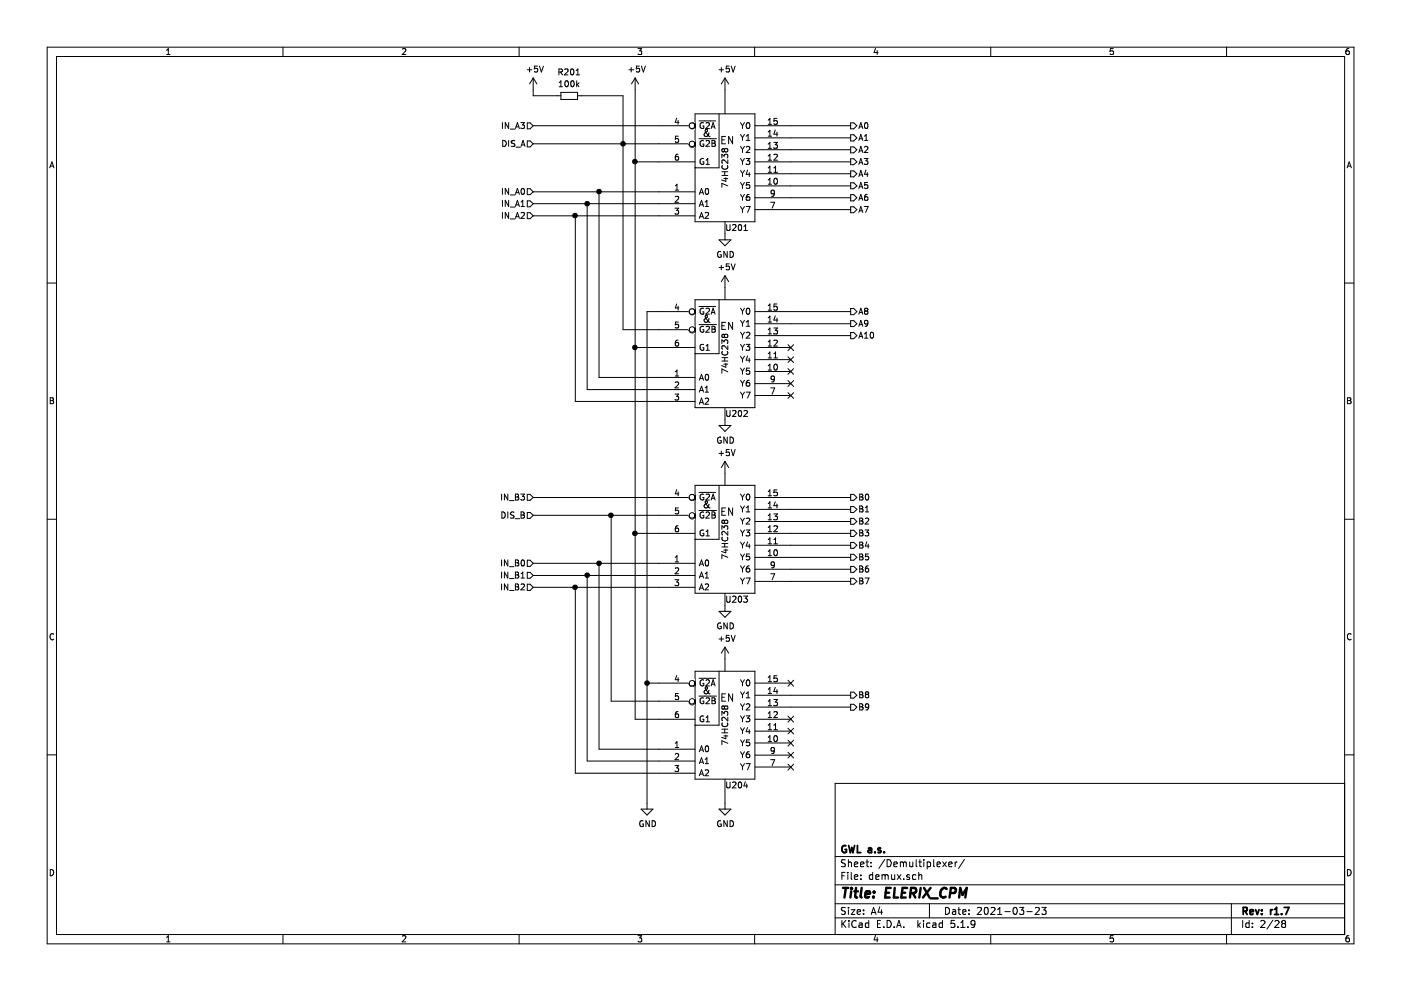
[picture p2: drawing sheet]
EESchema Schematic File Version 4
EELAYER 30 0
EELAYER END
$Descr A4 11693 8268
encoding utf-8
Sheet 2 28
Title "ELERIX_CPM"
Date "2021-03-23"
Rev "r1.7"
Comp "GWL a.s."
Comment1 ""
Comment2 ""
Comment3 ""
Comment4 ""
$EndDescr
$Comp
L 74xx_IEEE:74HC238 U201
U 1 1
P 6050 1250
F 0 "U201" H 6150 600 50  0000 C CNN
F 1 "74HC238" V 6050 1100 50  0000 C CNN
F 2 "Package_SO:SO-16_3.9x9.9mm_P1.27mm" H 6050 1250 50  0001 C CNN
F 3 "" H 6050 1250 50  0001 C CNN
	1    6050 1250
	1    0    0    -1  
$EndComp
$Comp
L power:GND #PWR0207
U 1 1
P 6050 1950
F 0 "#PWR0207" H 6050 1700 50  0001 C CNN
F 1 "GND" H 6055 1777 50  0000 C CNN
F 2 "" H 6050 1950 50  0001 C CNN
F 3 "" H 6050 1950 50  0001 C CNN
	1    6050 1950
	1    0    0    -1  
$EndComp
Wire Wire Line
	6050 1950 6050 1850
$Comp
L 74xx_IEEE:74HC238 U202
U 1 1
P 6050 2800
F 0 "U202" H 6150 2150 50  0000 C CNN
F 1 "74HC238" V 6050 2650 50  0000 C CNN
F 2 "Package_SO:SO-16_3.9x9.9mm_P1.27mm" H 6050 2800 50  0001 C CNN
F 3 "" H 6050 2800 50  0001 C CNN
	1    6050 2800
	1    0    0    -1  
$EndComp
$Comp
L power:GND #PWR0209
U 1 1
P 6050 3500
F 0 "#PWR0209" H 6050 3250 50  0001 C CNN
F 1 "GND" H 6055 3327 50  0000 C CNN
F 2 "" H 6050 3500 50  0001 C CNN
F 3 "" H 6050 3500 50  0001 C CNN
	1    6050 3500
	1    0    0    -1  
$EndComp
Wire Wire Line
	6050 3500 6050 3400
Wire Wire Line
	6050 2400 6050 2500
$Comp
L 74xx_IEEE:74HC238 U203
U 1 1
P 6050 4350
F 0 "U203" H 6150 3700 50  0000 C CNN
F 1 "74HC238" V 6050 4200 50  0000 C CNN
F 2 "Package_SO:SO-16_3.9x9.9mm_P1.27mm" H 6050 4350 50  0001 C CNN
F 3 "" H 6050 4350 50  0001 C CNN
	1    6050 4350
	1    0    0    -1  
$EndComp
$Comp
L power:GND #PWR0211
U 1 1
P 6050 5050
F 0 "#PWR0211" H 6050 4800 50  0001 C CNN
F 1 "GND" H 6055 4877 50  0000 C CNN
F 2 "" H 6050 5050 50  0001 C CNN
F 3 "" H 6050 5050 50  0001 C CNN
	1    6050 5050
	1    0    0    -1  
$EndComp
Wire Wire Line
	6050 5050 6050 4950
Wire Wire Line
	6050 3950 6050 4050
$Comp
L 74xx_IEEE:74HC238 U204
U 1 1
P 6050 5900
F 0 "U204" H 6150 5250 50  0000 C CNN
F 1 "74HC238" V 6050 5750 50  0000 C CNN
F 2 "Package_SO:SO-16_3.9x9.9mm_P1.27mm" H 6050 5900 50  0001 C CNN
F 3 "" H 6050 5900 50  0001 C CNN
	1    6050 5900
	1    0    0    -1  
$EndComp
$Comp
L power:GND #PWR0213
U 1 1
P 6050 6700
F 0 "#PWR0213" H 6050 6450 50  0001 C CNN
F 1 "GND" H 6055 6527 50  0000 C CNN
F 2 "" H 6050 6700 50  0001 C CNN
F 3 "" H 6050 6700 50  0001 C CNN
	1    6050 6700
	1    0    0    -1  
$EndComp
Wire Wire Line
	6050 5500 6050 5600
$Comp
L Device:R_Small R201
U 1 1
P 4750 800
F 0 "R201" V 4550 800 50  0000 C CNN
F 1 "100k" V 4650 800 50  0000 C CNN
F 2 "Resistor_SMD:R_0603_1608Metric" H 4750 800 50  0001 C CNN
F 3 "~" H 4750 800 50  0001 C CNN
	1    4750 800 
	0    1    1    0   
$EndComp
Wire Wire Line
	4450 750  4450 800 
Wire Wire Line
	5200 800  4850 800 
Wire Wire Line
	5300 750  5300 1350
Wire Wire Line
	5300 1350 5500 1350
Wire Wire Line
	5300 1350 5300 2900
Wire Wire Line
	5300 2900 5500 2900
Connection ~ 5300 1350
Wire Wire Line
	5300 2900 5300 4450
Wire Wire Line
	5300 4450 5500 4450
Connection ~ 5300 2900
Wire Wire Line
	5300 4450 5300 6000
Wire Wire Line
	5300 6000 5500 6000
Connection ~ 5300 4450
Wire Wire Line
	6050 6500 6050 6700
$Comp
L power:GND #PWR0205
U 1 1
P 5400 6700
F 0 "#PWR0205" H 5400 6450 50  0001 C CNN
F 1 "GND" H 5405 6527 50  0000 C CNN
F 2 "" H 5400 6700 50  0001 C CNN
F 3 "" H 5400 6700 50  0001 C CNN
	1    5400 6700
	1    0    0    -1  
$EndComp
Wire Wire Line
	5400 6700 5400 5700
Wire Wire Line
	5400 5700 5500 5700
Connection ~ 5400 5700
Wire Wire Line
	5400 2600 5500 2600
Wire Wire Line
	5200 800  5200 1200
Wire Wire Line
	5500 1200 5200 1200
Connection ~ 5200 1200
Wire Wire Line
	5200 1200 5200 2750
Wire Wire Line
	5500 2750 5200 2750
Wire Wire Line
	5500 4300 5100 4300
Connection ~ 5100 4300
Wire Wire Line
	5100 4300 5100 5850
Wire Wire Line
	5500 5850 5100 5850
Wire Wire Line
	5400 2600 5400 5700
NoConn ~ 6600 2900
NoConn ~ 6600 3000
NoConn ~ 6600 3100
NoConn ~ 6600 3200
NoConn ~ 6600 3300
NoConn ~ 6600 6000
NoConn ~ 6600 6100
NoConn ~ 6600 6200
NoConn ~ 6600 6300
NoConn ~ 6600 6400
NoConn ~ 6600 5700
Text HLabel 7100 1050 2    50   Output ~ 0
A0
Wire Wire Line
	7100 1050 6600 1050
Text HLabel 7100 1150 2    50   Output ~ 0
A1
Text HLabel 7100 1250 2    50   Output ~ 0
A2
Text HLabel 7100 1350 2    50   Output ~ 0
A3
Text HLabel 7100 1450 2    50   Output ~ 0
A4
Text HLabel 7100 1550 2    50   Output ~ 0
A5
Text HLabel 7100 1650 2    50   Output ~ 0
A6
Text HLabel 7100 1750 2    50   Output ~ 0
A7
Text HLabel 7100 2600 2    50   Output ~ 0
A8
Text HLabel 7100 2700 2    50   Output ~ 0
A9
Wire Wire Line
	7100 1150 6600 1150
Wire Wire Line
	7100 1350 6600 1350
Wire Wire Line
	6600 1250 7100 1250
Wire Wire Line
	6600 1450 7100 1450
Wire Wire Line
	7100 1550 6600 1550
Wire Wire Line
	6600 1650 7100 1650
Wire Wire Line
	7100 1750 6600 1750
Wire Wire Line
	7100 2600 6600 2600
Wire Wire Line
	6600 2700 7100 2700
Text HLabel 7100 4150 2    50   Output ~ 0
B0
Wire Wire Line
	7100 4150 6600 4150
Wire Wire Line
	7100 4250 6600 4250
Wire Wire Line
	7100 4450 6600 4450
Wire Wire Line
	6600 4350 7100 4350
Wire Wire Line
	6600 4550 7100 4550
Wire Wire Line
	7100 4650 6600 4650
Wire Wire Line
	6600 4750 7100 4750
Wire Wire Line
	7100 4850 6600 4850
Wire Wire Line
	7100 5800 6600 5800
Wire Wire Line
	6600 5900 7100 5900
Text HLabel 7100 4250 2    50   Output ~ 0
B1
Text HLabel 7100 4350 2    50   Output ~ 0
B2
Text HLabel 7100 4450 2    50   Output ~ 0
B3
Text HLabel 7100 4550 2    50   Output ~ 0
B4
Text HLabel 7100 4650 2    50   Output ~ 0
B5
Text HLabel 7100 4750 2    50   Output ~ 0
B6
Text HLabel 7100 4850 2    50   Output ~ 0
B7
Text HLabel 7100 5800 2    50   Output ~ 0
B8
Text HLabel 7100 5900 2    50   Output ~ 0
B9
Wire Wire Line
	4450 1050 5500 1050
Wire Wire Line
	5500 1600 5000 1600
Wire Wire Line
	5500 1700 4900 1700
Wire Wire Line
	5500 1800 4800 1800
Wire Wire Line
	5500 3250 4900 3250
Wire Wire Line
	5500 3350 4800 3350
Wire Wire Line
	5500 4700 5000 4700
Wire Wire Line
	5500 4800 4900 4800
Wire Wire Line
	5500 4900 4800 4900
Wire Wire Line
	5500 6250 5000 6250
Wire Wire Line
	5500 6350 4900 6350
Wire Wire Line
	5500 6450 4800 6450
Wire Wire Line
	5500 4150 4450 4150
Text HLabel 4450 1600 0    50   Input ~ 0
IN_A0
Text HLabel 4450 1700 0    50   Input ~ 0
IN_A1
Text HLabel 4450 1800 0    50   Input ~ 0
IN_A2
Text HLabel 4450 1050 0    50   Input ~ 0
IN_A3
Text HLabel 4450 1200 0    50   Input ~ 0
DIS_A
Wire Wire Line
	4450 1200 5200 1200
Text HLabel 4450 4700 0    50   Input ~ 0
IN_B0
Text HLabel 4450 4800 0    50   Input ~ 0
IN_B1
Text HLabel 4450 4900 0    50   Input ~ 0
IN_B2
Text HLabel 4450 4150 0    50   Input ~ 0
IN_B3
Text HLabel 4450 4300 0    50   Input ~ 0
DIS_B
Wire Wire Line
	4450 4300 5100 4300
Wire Wire Line
	5500 3150 5000 3150
Wire Wire Line
	5000 3150 5000 1600
Connection ~ 5000 1600
Wire Wire Line
	5000 1600 4450 1600
Wire Wire Line
	4900 3250 4900 1700
Connection ~ 4900 1700
Wire Wire Line
	4900 1700 4450 1700
Wire Wire Line
	4800 3350 4800 1800
Connection ~ 4800 1800
Wire Wire Line
	4800 1800 4450 1800
Wire Wire Line
	5000 6250 5000 4700
Connection ~ 5000 4700
Wire Wire Line
	5000 4700 4450 4700
Wire Wire Line
	4900 6350 4900 4800
Connection ~ 4900 4800
Wire Wire Line
	4900 4800 4450 4800
Wire Wire Line
	4800 6450 4800 4900
Connection ~ 4800 4900
Wire Wire Line
	4800 4900 4450 4900
$Comp
L power:+5V #PWR0212
U 1 1
P 6050 5500
F 0 "#PWR0212" H 6050 5350 50  0001 C CNN
F 1 "+5V" H 6065 5673 50  0000 C CNN
F 2 "" H 6050 5500 50  0001 C CNN
F 3 "" H 6050 5500 50  0001 C CNN
	1    6050 5500
	1    0    0    -1  
$EndComp
$Comp
L power:+5V #PWR0210
U 1 1
P 6050 3950
F 0 "#PWR0210" H 6050 3800 50  0001 C CNN
F 1 "+5V" H 6065 4123 50  0000 C CNN
F 2 "" H 6050 3950 50  0001 C CNN
F 3 "" H 6050 3950 50  0001 C CNN
	1    6050 3950
	1    0    0    -1  
$EndComp
$Comp
L power:+5V #PWR0208
U 1 1
P 6050 2400
F 0 "#PWR0208" H 6050 2250 50  0001 C CNN
F 1 "+5V" H 6065 2573 50  0000 C CNN
F 2 "" H 6050 2400 50  0001 C CNN
F 3 "" H 6050 2400 50  0001 C CNN
	1    6050 2400
	1    0    0    -1  
$EndComp
$Comp
L power:+5V #PWR0206
U 1 1
P 6050 750
F 0 "#PWR0206" H 6050 600 50  0001 C CNN
F 1 "+5V" H 6065 923 50  0000 C CNN
F 2 "" H 6050 750 50  0001 C CNN
F 3 "" H 6050 750 50  0001 C CNN
	1    6050 750 
	1    0    0    -1  
$EndComp
Wire Wire Line
	6050 750  6050 950 
$Comp
L power:+5V #PWR0204
U 1 1
P 5300 750
F 0 "#PWR0204" H 5300 600 50  0001 C CNN
F 1 "+5V" H 5315 923 50  0000 C CNN
F 2 "" H 5300 750 50  0001 C CNN
F 3 "" H 5300 750 50  0001 C CNN
	1    5300 750 
	1    0    0    -1  
$EndComp
$Comp
L power:+5V #PWR0203
U 1 1
P 4450 750
F 0 "#PWR0203" H 4450 600 50  0001 C CNN
F 1 "+5V" H 4465 923 50  0000 C CNN
F 2 "" H 4450 750 50  0001 C CNN
F 3 "" H 4450 750 50  0001 C CNN
	1    4450 750 
	1    0    0    -1  
$EndComp
Text HLabel 7100 2800 2    50   Output ~ 0
A10
Wire Wire Line
	6600 2800 7100 2800
Wire Wire Line
	4450 800  4650 800 
$EndSCHEMATC
